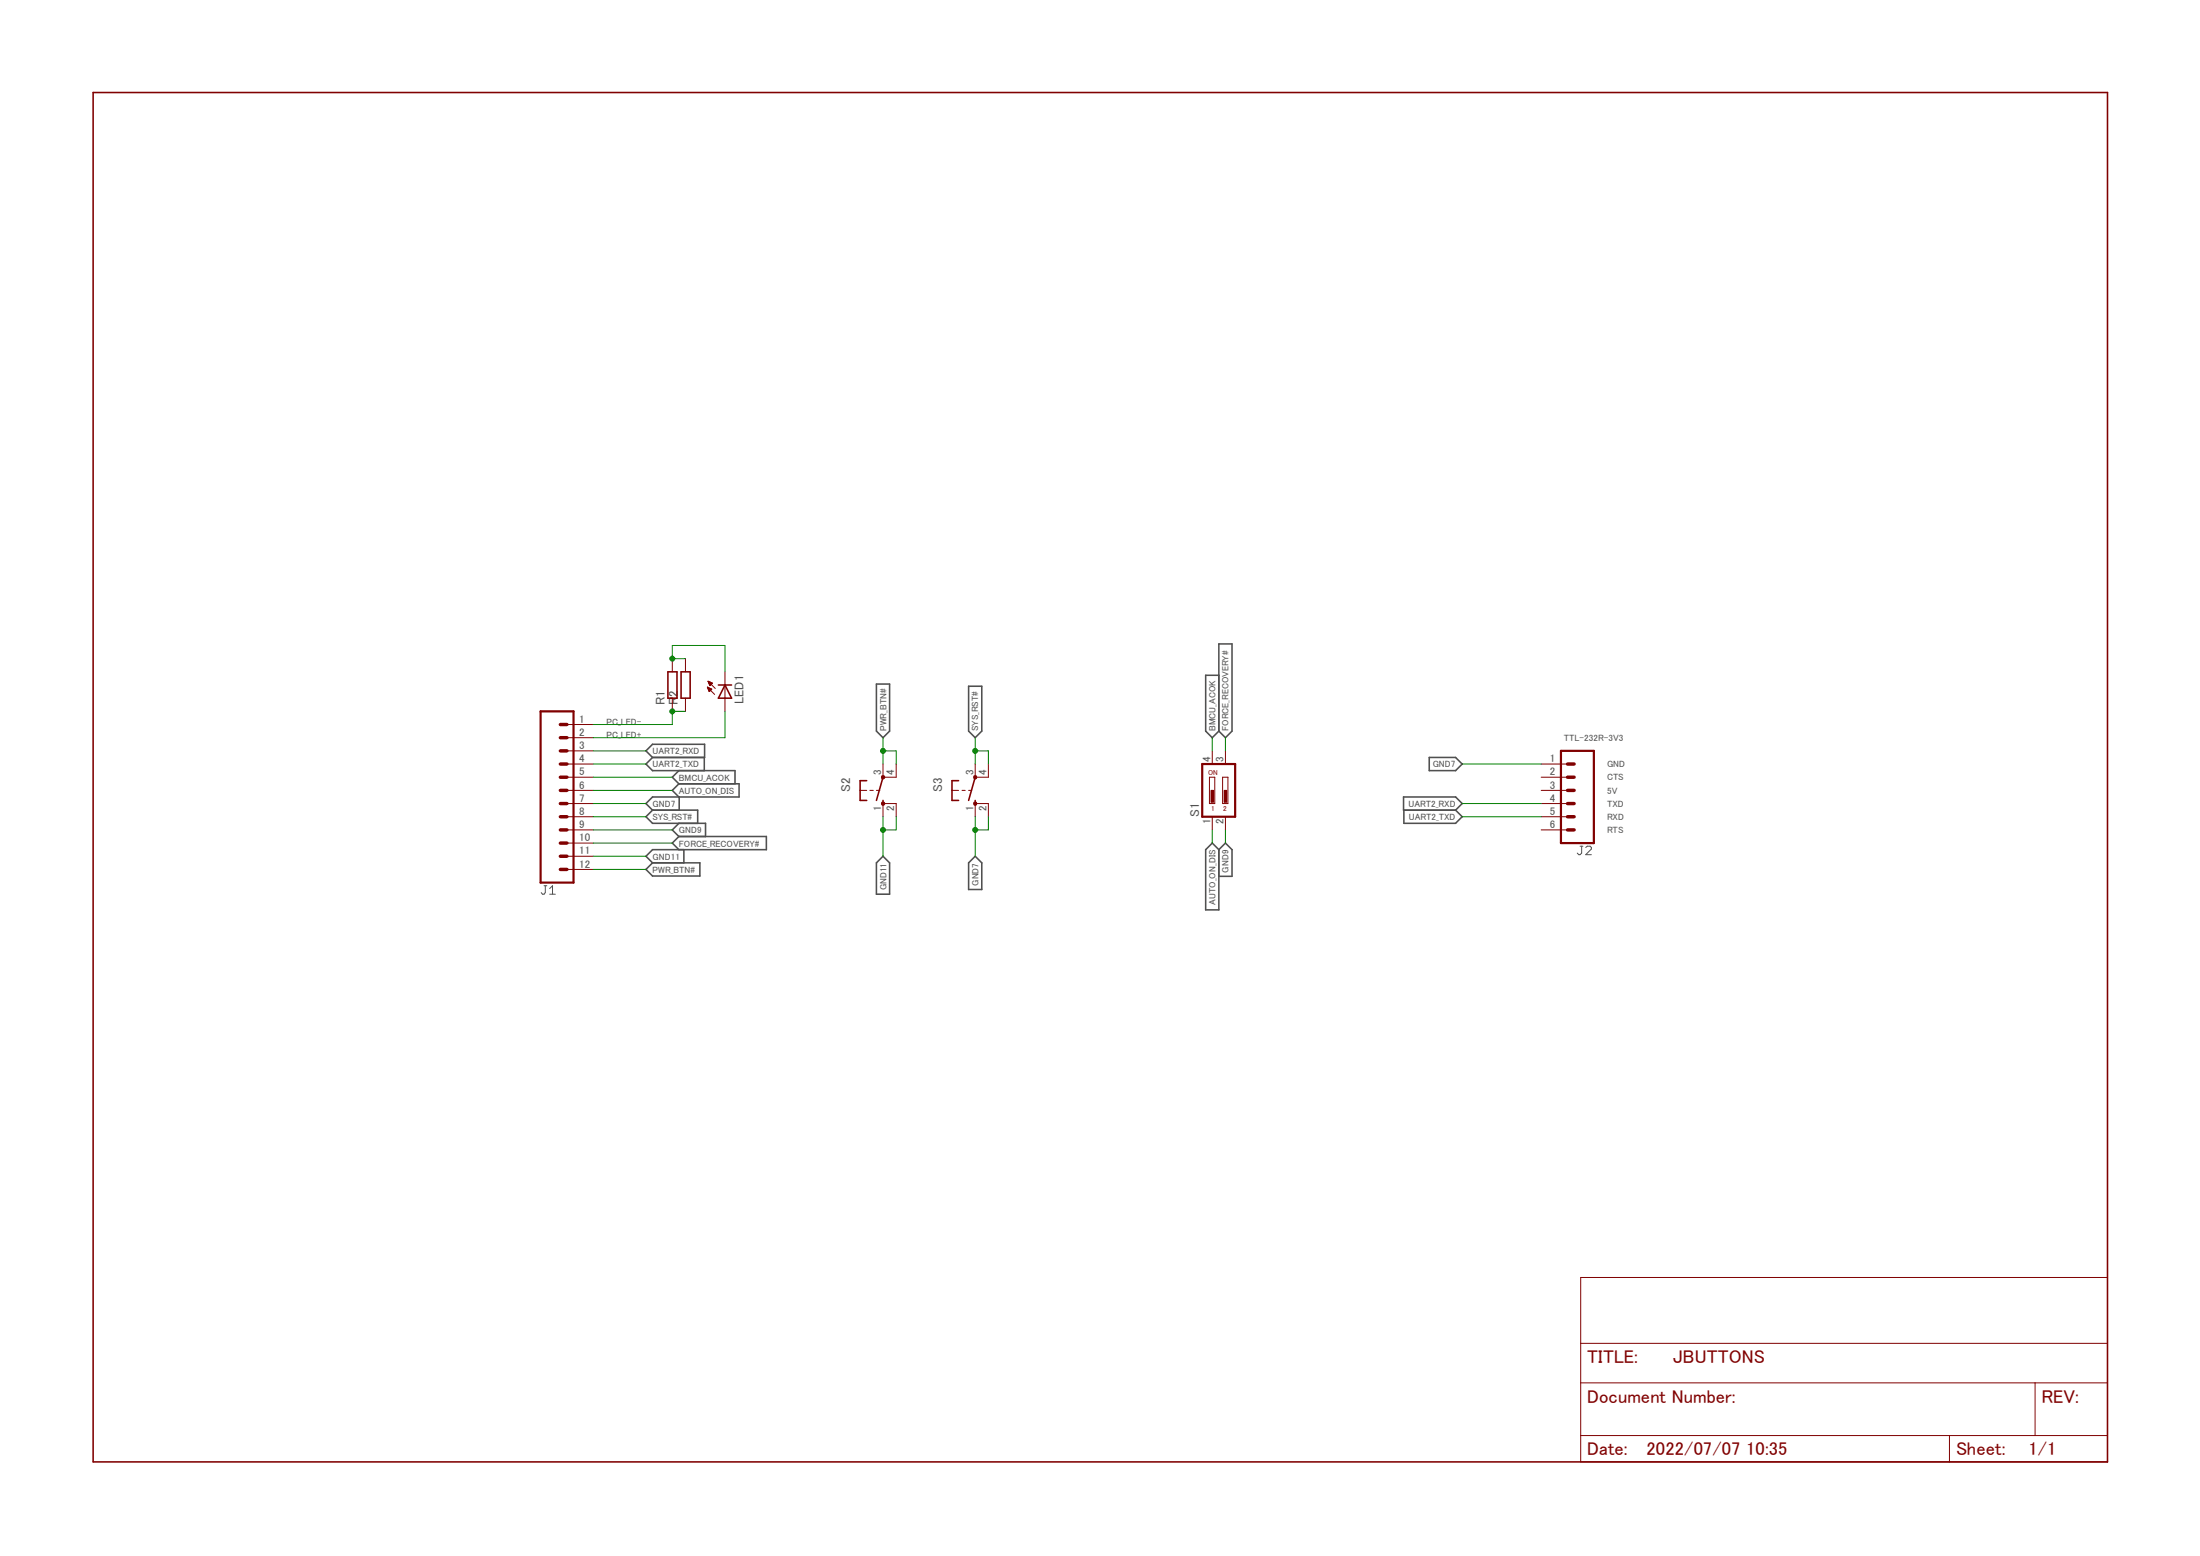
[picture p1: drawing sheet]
<svg xmlns="http://www.w3.org/2000/svg" width="297mm" height="210mm" viewBox="0 0 297 210" stroke-linecap="round" stroke-linejoin="round" font-family="sans-serif">
<path d="M12.2 12.3l272.6 185.4M284.8 12.3l-272.6 185.4" fill="none" stroke="#fff" stroke-width=".14"/>
<path d="M73.4 119.5h.4M73.6 119.5v1l-.2 .2h-.2l-.1-.2M74.2 119.9l.4-.4v1.2M213.3 114.2h.4M213.5 114.2v.9l-.2 .3h-.2l-.2-.3M214.1 114.4l.2-.2h.4l.1 .2v.2l-.7 .8h.7M74.2 120.7h.8" fill="none" stroke="#505050" stroke-width=".14"/>
<g fill="none" stroke="#505050" stroke-width=".21">
<path d="M118.3 92.3h1.8v6.4l-.9 .9-.9-.9zM130.8 92.6h1.7v6.1l-.8 .9-.9-.9zM164.5 86.9h1.8v11.8l-.9 .9-.9-.9zM164.5 91.1h-1.7v7.6l.9 .9 .8-.9M87.2 117.3l.9-.8h6.4v1.7h-6.4zM88.1 100.5h7v1.7h-7l-.9-.9zM88.1 109.3h6.1v1.8M88.1 102.2l-.9 .9 .9 .9h11.1v1.8M88.1 109.3l-.9 .9 .9 .9h7.1v1.8M91.7 104l-.9 .9 .9 .9M91.7 105.8h8.1v1.8h-11.7l-.9 .9 .9 .8M91.7 105.8l-.9 .9 .9 .9"/>
<path d="M91.7 112.9l-.9 .9 .9 .9M91.7 112.9h11.8v1.8h-15.4l-.9 .9 .9 .9M91.7 111.1l-.9 .9 .9 .9M91.7 107.6v1.7M92.3 114.7v1.8M95.1 102.2v1.8M119.2 115.6l.9 .9v4.2h-1.8v-4.2zM131.7 115.6l.8 .9v3.6h-1.7v-3.6zM163.7 113.8l.8 .9v8.1h-1.7v-8.1zM164.5 114.7l.9-.9 .9 .9v3.6h-1.8M189.5 107.6h7l.9 .9-.9 .8h-7zM189.5 109.3v1.8h7l.9-.9-.9-.9"/>
<path d="M193 102.2h3.5l.9 .9-.9 .9h-3.5z"/>
</g>
<path d="M12.6 12.5h271.9v184.8h-271.9zM90.2 90.7h1.2v3.5h-1.2zM97 92.5h1.8M97.9 92.5l.9 1.7h-1.8z" fill="none" stroke="#800000" stroke-width=".21"/>
<g fill="none" stroke="#800000" stroke-width=".14">
<path d="M76.5 97.8h3.6M76.5 99.6h3.6M90.8 88.9v1.8M90.8 94.2v1.8M95.5 92.8l1 .9M95.5 92.8l.6 .2-.3 .3zM95.5 92.8h.2M95.5 92.8h.1M95.5 92.9h.3M95.6 91.9l1 1M95.6 93h.5M95.6 92.9h.3"/>
<path d="M95.6 91.9l.6 .3-.4 .3zM95.6 92h.1M95.6 93.1h.4M95.6 92.1h.3M95.6 92h.2M95.7 93.2h.2M95.7 93.1h.3M95.7 92.2h.4M95.7 92.1h.3M95.7 93.3h.1M95.7 92.3h.4M95.7 92.2h.5"/>
<path d="M95.8 92.4h.2M95.8 92.3h.3M95.8 92.5h.1M97.9 90.7v5.3M76.5 101.3h3.6M76.5 103.1h3.6M76.5 104.9h3.6M76.5 106.7h3.6M76.5 108.5h3.6M76.5 110.2h3.6M76.5 112h3.6M76.5 113.8h3.6"/>
<path d="M76.5 115.6h3.6M76.5 117.3h3.6M163.3 104.9h.7v3.6h-.7zM165.1 104.9h.7v3.6h-.7zM213.4 172.4h71.1v24.9h-71.1zM213.4 186.6h71.1M213.4 193.8h71.1M213.4 181.3h71.1M263.2 193.8v3.5M274.7 186.6v7.2"/>
</g>
<path d="M73 96h4.4v23.1h-4.4zM162.3 103.1h4.5v7.1h-4.5z" fill="none" stroke="#800000" stroke-width=".3"/>
<path d="M75.6 99.6h.9M75.6 97.8h.9M75.6 101.3h.9M75.6 104.9h.9M75.6 103.1h.9M75.6 106.7h.9M75.6 108.5h.9M75.6 110.2h.9M75.6 112h.9M75.6 113.8h.9M75.6 115.6h.9M75.6 117.3h.9" fill="none" stroke="#800000" stroke-width=".47"/>
<path d="M163.5 106.7h.3v1.6h-.3z" fill-rule="evenodd" fill="#800000"/>
<path d="M163.5 106.7h.3v1.6h-.3z" fill="none" stroke="#800000" stroke-width=".14"/>
<path d="M165.3 106.7h.3v1.6h-.3z" fill-rule="evenodd" fill="#800000"/>
<path d="M116.1 106.7h.9M117.4 106.7h.5M118.3 106.7h.5M119.2 108.5h1.8M119.2 104.9h1.8M163.7 101.3v1.8M163.7 110.2v1.8M165.3 106.7h.3v1.6h-.3zM165.4 101.3v1.8M165.4 110.2v1.8" fill="none" stroke="#800000" stroke-width=".14"/>
<path d="M117 105.4h-.9v2.6h.9M119.2 108v.5M119.2 104.9l-.9 3.1" fill="none" stroke="#800000" stroke-width=".21"/>
<path d="M119 104.7h.4l.1 .2-.1 .2-.2 .1-.2-.1z" fill-rule="evenodd" fill="#800000"/>
<path d="M119 104.7h.4l.1 .2-.1 .2-.2 .1-.2-.1z" fill="none" stroke="#800000" stroke-width=".14"/>
<path d="M119 108.3h.4l.1 .2-.1 .1-.2 .1-.2-.1z" fill-rule="evenodd" fill="#800000"/>
<path d="M119 108.3h.4l.1 .2-.1 .1-.2 .1-.2-.1zM119.2 103.1v1.8M119.2 108.5v1.7M121 103.1v1.8M121 108.5v1.7M128.5 106.7h.9M129.9 106.7h.4M130.8 106.7h.4M131.7 108.5h1.7M131.7 104.9h1.7" fill="none" stroke="#800000" stroke-width=".14"/>
<path d="M129.4 105.4h-.9v2.6h.9M131.7 108v.5M131.7 104.9l-.9 3.1" fill="none" stroke="#800000" stroke-width=".21"/>
<path d="M131.5 104.7h.3v.4l-.1 .1-.2-.1z" fill-rule="evenodd" fill="#800000"/>
<path d="M131.5 104.7h.3v.4l-.1 .1-.2-.1z" fill="none" stroke="#800000" stroke-width=".14"/>
<path d="M131.5 108.3h.3v.3l-.1 .1-.2-.1z" fill-rule="evenodd" fill="#800000"/>
<g fill="none" stroke="#800000" stroke-width=".14">
<path d="M92.5 88.9v1.8M92.5 94.2v1.8M131.5 108.3h.3v.3l-.1 .1-.2-.1zM131.7 103.1v1.8M131.7 108.5v1.7M133.4 103.1v1.8M133.4 108.5v1.7M208.1 103.1h3.5M208.1 104.9h3.5M208.1 106.7h3.5M208.1 108.5h3.5M208.1 110.2h3.5"/>
<path d="M208.1 112h3.5"/>
</g>
<path d="M210.7 101.3h4.5v12.5h-4.5z" fill="none" stroke="#800000" stroke-width=".3"/>
<path d="M211.6 106.7h.9M211.6 104.9h.9M211.6 103.1h.9M211.6 110.2h.9M211.6 108.5h.9M211.6 112h.9" fill="none" stroke="#800000" stroke-width=".47"/>
<path d="M91.9 90.7h1.3v3.5h-1.3z" fill="none" stroke="#800000" stroke-width=".21"/>
<path d="M92.5 96h-1.7v1.8h-10.7M97.9 96v3.6h-17.8M80.1 101.3h7.1M80.1 103.1h7.1M197.4 108.5h10.7M197.4 110.2h10.7" fill="none" stroke="#008000" stroke-width=".14"/>
<circle cx="90.8" cy="96" r=".33" fill="#008000"/>
<g fill="none" stroke="#008000" stroke-width=".14">
<path d="M131.7 99.6v3.5M163.7 99.6v1.7M80.1 106.7h10.7M80.1 104.9h10.7M80.1 110.2h7.1M131.7 101.3h1.7M163.7 112v1.8"/>
<circle cx="90.8" cy="96" r=".33"/>
</g>
<circle cx="131.7" cy="101.3" r=".33" fill="#008000"/>
<g fill="none" stroke="#008000" stroke-width=".14">
<path d="M119.2 99.6v3.5M165.4 99.6v1.7M80.1 113.8h10.7M80.1 117.3h7.1M119.2 101.3h1.8M133.4 101.3v1.8"/>
<circle cx="131.7" cy="101.3" r=".33"/>
</g>
<circle cx="119.2" cy="101.3" r=".33" fill="#008000"/>
<g fill="none" stroke="#008000" stroke-width=".14">
<path d="M80.1 108.5h7.1M121 101.3v1.8M131.7 110.2v5.4M131.7 112h1.7"/>
<circle cx="119.2" cy="101.3" r=".33"/>
</g>
<circle cx="131.7" cy="112" r=".33" fill="#008000"/>
<g fill="none" stroke="#008000" stroke-width=".14">
<path d="M80.1 112h10.7M80.1 115.6h7.1M119.2 112h1.8M119.2 110.2v5.4M133.4 110.2v1.8M165.4 112v1.8M197.4 103.1h10.7"/>
<circle cx="131.7" cy="112" r=".33"/>
</g>
<circle cx="119.2" cy="112" r=".33" fill="#008000"/>
<g fill="none" stroke="#008000" stroke-width=".14">
<path d="M92.5 88.9h-1.7v-1.8h7.1v3.6M121 110.2v1.8"/>
<circle cx="119.2" cy="112" r=".33"/>
</g>
<circle cx="90.8" cy="88.9" r=".33" fill="#008000"/>
<circle cx="90.8" cy="88.9" r=".33" fill="none" stroke="#008000" stroke-width=".14"/>
<g font-size="2.5" fill="#800000">
<text x="214.3" y="184">TITLE:</text>
<text x="225.8" y="184">JBUTTONS</text>
<text x="214.3" y="189.3">Document Number:</text>
<text x="275.6" y="189.3">REV:</text>
<text x="214.3" y="196.4">Date:</text>
<text x="222.3" y="196.4">2022/07/07 10:35</text>
<text x="264.1" y="196.4">Sheet:</text>
<text x="273.9" y="196.4">1/1</text>
</g>
<g font-size="1.7" fill="#505050">
<text x="89.7" y="95.1" transform="rotate(-90 89.7 95.1)">R1</text>
<text x="91.5" y="95.1" transform="rotate(-90 91.5 95.1)">R2</text>
<text x="100.4" y="95" transform="rotate(-90 100.4 95)">LED1</text>
<text x="114.8" y="106.9" transform="rotate(-90 114.8 106.9)">S2</text>
<text x="127.2" y="106.9" transform="rotate(-90 127.2 106.9)">S3</text>
<text x="161.9" y="110.2" transform="rotate(-90 161.9 110.2)">S1</text>
</g>
<g font-size="1.5" fill="#505050">
<text x="78.2" y="97.5">1</text>
<text x="78.2" y="99.3">2</text>
<text x="78.2" y="101.1">3</text>
<text x="78.2" y="102.9">4</text>
<text x="78.2" y="104.6">5</text>
<text x="78.2" y="106.4">6</text>
<text x="119" y="104.6" transform="rotate(-90 119 104.6)">3</text>
<text x="120.7" y="104.6" transform="rotate(-90 120.7 104.6)">4</text>
<text x="131.4" y="104.6" transform="rotate(-90 131.4 104.6)">3</text>
<text x="133.2" y="104.6" transform="rotate(-90 133.2 104.6)">4</text>
<text x="163.4" y="102.9" transform="rotate(-90 163.4 102.9)">4</text>
<text x="165.2" y="102.9" transform="rotate(-90 165.2 102.9)">3</text>
<text x="209.3" y="102.9">1</text>
<text x="209.3" y="104.6">2</text>
<text x="209.3" y="106.4">3</text>
<text x="78.2" y="108.2">7</text>
<text x="78.2" y="110">8</text>
<text x="78.2" y="111.8">9</text>
<text x="78.2" y="113.5">10</text>
<text x="119" y="109.5" transform="rotate(-90 119 109.5)">1</text>
<text x="120.7" y="109.5" transform="rotate(-90 120.7 109.5)">2</text>
<text x="131.4" y="109.5" transform="rotate(-90 131.4 109.5)">1</text>
<text x="133.2" y="109.5" transform="rotate(-90 133.2 109.5)">2</text>
<text x="163.4" y="111.3" transform="rotate(-90 163.4 111.3)">1</text>
<text x="165.2" y="111.3" transform="rotate(-90 165.2 111.3)">2</text>
<text x="209.3" y="108.2">4</text>
<text x="209.3" y="110">5</text>
<text x="209.3" y="111.8">6</text>
<text x="78.2" y="115.3">11</text>
<text x="78.2" y="117.1">12</text>
</g>
<g font-size="1.2" fill="#505050">
<text x="81.9" y="99.6">PC_LED+</text>
<text x="81.9" y="97.8">PC_LED-</text>
<text x="88.1" y="101.8">UART2_RXD</text>
<text x="119.7" y="98.7" transform="rotate(-90 119.7 98.7)">PWR_BTN#</text>
<text x="132.1" y="98.7" transform="rotate(-90 132.1 98.7)">SYS_RST#</text>
<text x="164.1" y="98.7" transform="rotate(-90 164.1 98.7)">BMCU_ACOK</text>
<text x="165.9" y="98.7" transform="rotate(-90 165.9 98.7)">FORCE_RECOVERY#</text>
<text x="211.1" y="100">TTL-232R-3V3</text>
<text x="88.1" y="103.6">UART2_TXD</text>
<text x="91.7" y="107.1">AUTO_ON_DIS</text>
<text x="91.7" y="105.4">BMCU_ACOK</text>
<text x="193.4" y="103.6">GND7</text>
<text x="217" y="103.5">GND</text>
<text x="217" y="105.3">CTS</text>
<text x="217" y="107.1">5V</text>
<text x="88.1" y="110.7">SYS_RST#</text>
<text x="88.1" y="108.9">GND7</text>
<text x="91.7" y="112.5">GND9</text>
<text x="190.2" y="108.9">UART2_RXD</text>
<text x="190.2" y="110.7">UART2_TXD</text>
<text x="217" y="108.9">TXD</text>
<text x="217" y="110.7">RXD</text>
<text x="217" y="112.4">RTS</text>
<text x="88.1" y="117.8">PWR_BTN#</text>
<text x="88.1" y="116">GND11</text>
<text x="91.7" y="114.3">FORCE_RECOVERY#</text>
<text x="132.1" y="119.5" transform="rotate(-90 132.1 119.5)">GND7</text>
<text x="165.9" y="117.8" transform="rotate(-90 165.9 117.8)">GND9</text>
<text x="119.7" y="120.2" transform="rotate(-90 119.7 120.2)">GND11</text>
<text x="164.1" y="122.1" transform="rotate(-90 164.1 122.1)">AUTO_ON_DIS</text>
</g>
<g font-size="1" fill="#800000">
<text x="163.1" y="104.6">ON</text>
<text x="163.5" y="109.5">1</text>
<text x="165.1" y="109.5">2</text>
</g>
</svg>
